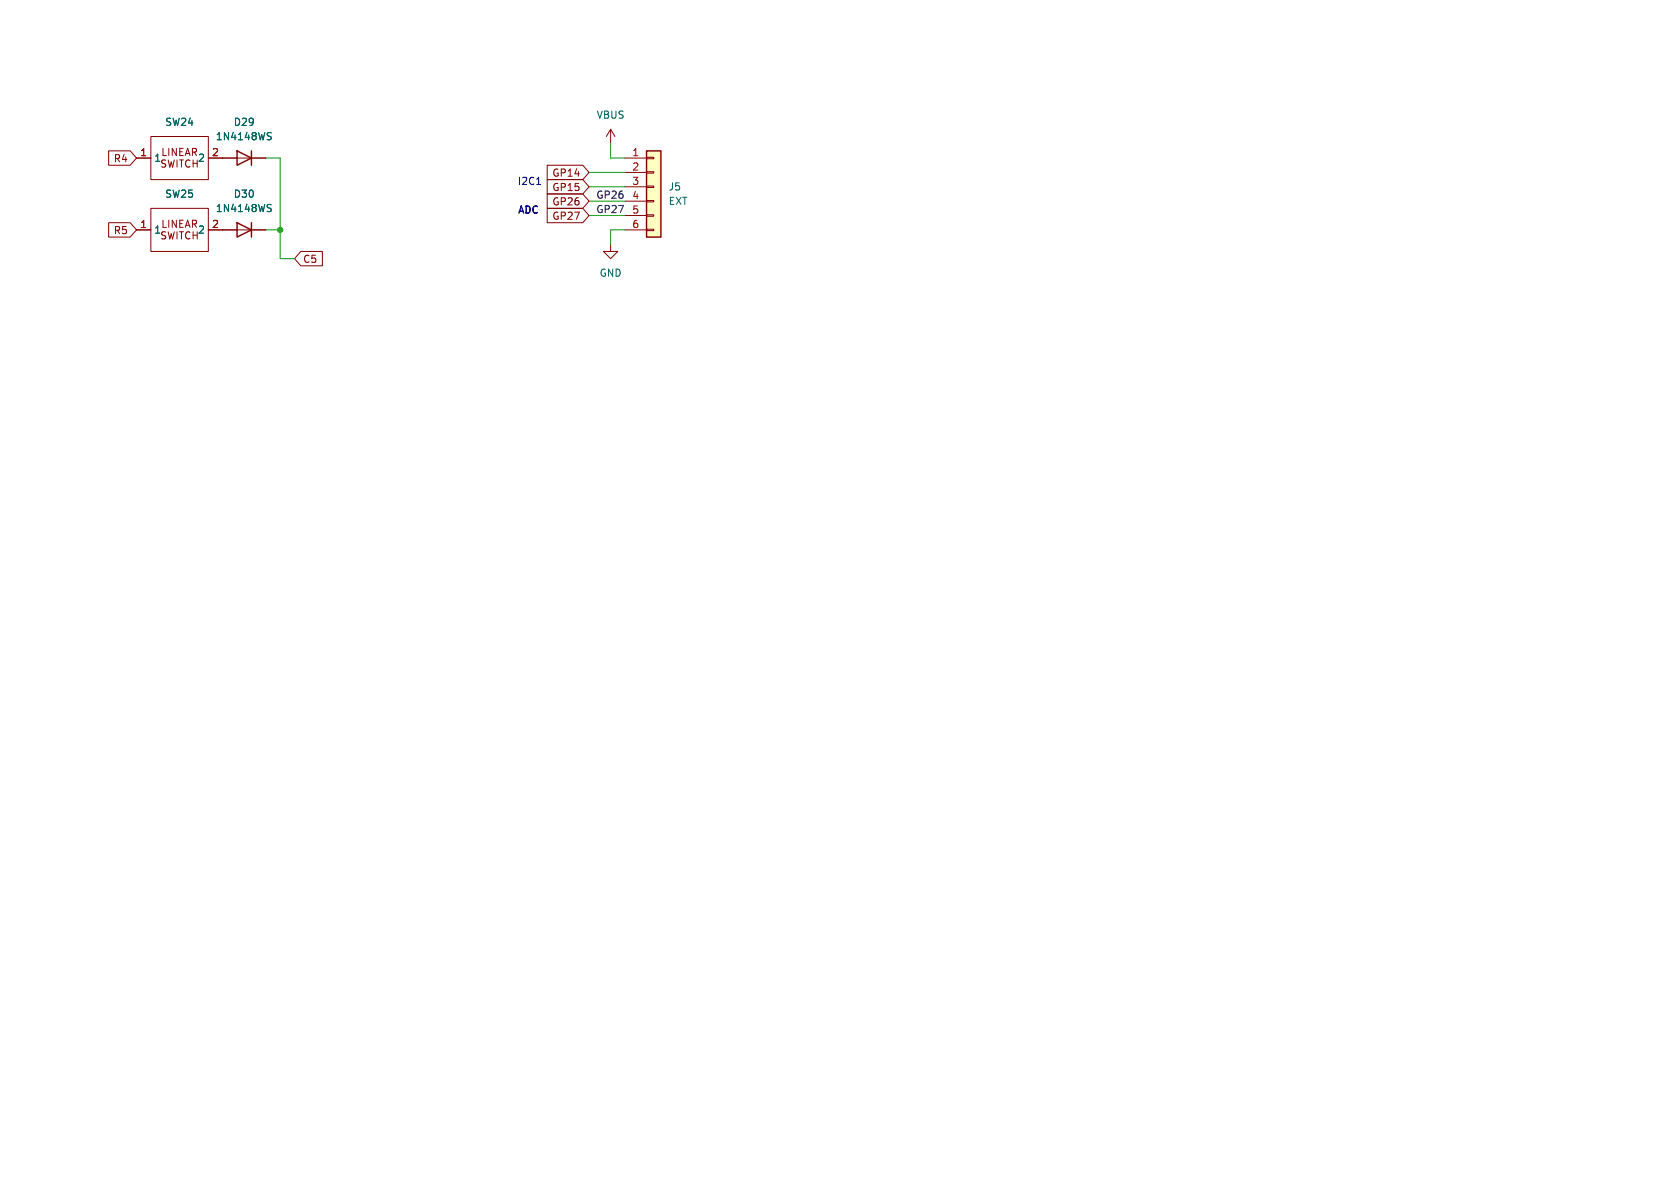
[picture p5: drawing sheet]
<svg xmlns="http://www.w3.org/2000/svg" width="297mm" height="210mm" viewBox="0 0 297 210" stroke-linecap="round" stroke-linejoin="round" font-family="sans-serif">
<g fill="none" stroke="#840000" stroke-width=".18">
<path d="M19.2 39.4h3.8l1.1 1.2-1.1 1.3h-3.8zM19.2 26.7h3.8l1.1 1.2-1.1 1.3h-3.8zM24.1 27.9h2.6M26.7 24.1h10.1v7.7h-10.1zM26.7 36.8h10.1v7.7h-10.1zM28.8 26.2v1.3h.6M28.8 38.9v1.3h.6M29.3 28.3h-.5l-.2 .2 .1 .3 .5 .3v.3l-.1 .1h-.5M29.7 28.3l.3 1.2 .3-.9 .2 .9 .3-1.2M29.8 26.2v1.3M29.8 38.9v1.3M31.2 26.2v1.3l-.8-1.3v1.3"/>
<path d="M31.2 38.9v1.3l-.8-1.3v1.3M31.3 28.3v1.2M31.7 28.3h.7M31.8 26.8h.4M31.8 39.5h.4M32.1 28.3v1.2M32.4 26.2h-.6v1.3h.6M32.4 38.9h-.6v1.3h.6M32.7 27.5l.5-1.3 .4 1.3M32.9 27.1h.6M32.9 39.8h.6M33.6 28.4a.6 .6 0 0 0-.8 .4 .6 .6 0 0 0 .6 .7l.2-.1"/>
<path d="M34 26.9l.6-.1 .1-.1v-.4l-.7-.1v1.3M34 39.6l.6-.1 .1-.1v-.4l-.7-.1v1.3M34.1 28.3v1.2M34.1 28.9h.8M34.3 26.9l.4 .6M34.3 39.6l.4 .6M34.9 28.3v1.2M36.8 27.9h10.2M96.7 36.8h6.3l1.1 1.3-1.1 1.3h-6.3zM96.7 34.3h6.3l1.1 1.3-1.1 1.2h-6.3zM96.7 31.7h6.3l1.1 1.3-1.1 1.3h-6.3zM96.7 29.2h6.3l1.1 1.3-1.1 1.3h-6.3z"/>
<path d="M107.9 22.9l-.7 1.2M107.9 22.9v2.5M107.9 22.9l.8 1.2M110.5 27.9h3.8M110.5 30.5h3.8M110.5 33h3.8M110.5 35.6h3.8M110.5 38.1h3.8M114.3 38h1.3v.2h-1.3zM114.3 35.4h1.3v.3h-1.3zM114.3 32.9h1.3v.2h-1.3zM114.3 30.4h1.3v.2h-1.3z"/>
<path d="M114.3 27.8h1.3v.3h-1.3zM24.1 40.6h2.6M29.3 41h-.5l-.2 .2 .1 .3 .5 .3v.3l-.1 .1h-.5M29.7 41l.3 1.2 .3-.9 .2 .9 .3-1.2M31.3 41v1.2M31.7 41h.7M32.1 41v1.2M32.7 40.2l.5-1.3 .4 1.3M33.6 41.1a.6 .6 0 0 0-.8 .4 .6 .6 0 0 0 .6 .7l.2-.1M34.1 41v1.2M34.1 41.6h.8M34.9 41v1.2"/>
<path d="M36.8 40.6h10.2M53.2 44.4h3.8v2.6h-3.8l-1.1-1.3zM107.9 43.2v1.3h1.3l-1.3 1.2-1.2-1.2h1.2M110.5 40.6h3.8M114.3 40.5h1.3v.3h-1.3z"/>
</g>
<path d="M114.3 26.7h2.5v15.2h-2.5z" fill="#ffffc2" stroke="#ffffc2" stroke-width=".18"/>
<path d="M41.9 26.7l2.5 1.2-2.5 1.3zM41.9 39.4l2.5 1.2-2.5 1.3zM44.4 26.7v2.5M44.4 39.4v2.5M114.3 26.7h2.5v15.2h-2.5z" fill="none" stroke="#840000" stroke-width=".25"/>
<path d="M47.5 24l.3 .2 .2 .3-.3 .2h-.3M47.5 36.7l.3 .2 .2 .3-.3 .2h-.3M47.5 23.4l.5 .1M47.5 36.1l.5 .1" fill="none" stroke="#006464" stroke-width=".18"/>
<path d="M94.9 32.6h.7" fill="none" stroke="#0000c2" stroke-width=".18"/>
<path d="M47 27.9h2.5v17.8h2.6M104.1 33h6.4M104.1 30.5h6.4M104.1 35.6h6.4M104.1 38.1h6.4M107.9 25.4v2.5h2.6M47 40.6h2.5M110.5 40.6h-2.6v2.6" fill="none" stroke="#009600" stroke-width=".18"/>
<circle cx="49.5" cy="40.6" r=".46" fill="#009600" stroke="#009600" stroke-width=".18"/>
<g font-size="1.8" fill="#006464">
<text x="29.1" y="22.5">SW24</text>
<text x="41.2" y="22.5">D29</text>
<text x="105.4" y="21.2">VBUS</text>
<text x="27.2" y="28.8">1</text>
<text x="34.9" y="28.8">2</text>
<text x="38.1" y="25">1N4148WS</text>
<text x="29.1" y="35.2">SW25</text>
<text x="41.2" y="35.2">D30</text>
<text x="118.1" y="33.9">J5</text>
<text x="27.2" y="41.5">1</text>
<text x="34.9" y="41.5">2</text>
<text x="38.1" y="37.7">1N4148WS</text>
<text x="118.1" y="36.4">EXT</text>
<text x="105.9" y="49.1">GND</text>
</g>
<g font-size="1.8" fill="#840000">
<text x="20" y="28.9">R4</text>
<text x="97.5" y="34">GP15</text>
<text x="97.5" y="31.4">GP14</text>
<text x="20" y="41.6">R5</text>
<text x="97.5" y="39.1">GP27</text>
<text x="97.5" y="36.5">GP26</text>
<text x="53.5" y="46.7">C5</text>
</g>
<g font-size="1.8" fill="#a90000">
<text x="24.7" y="27.7">1</text>
<text x="37.4" y="27.7">2</text>
<text x="111.7" y="27.7">1</text>
<text x="111.7" y="30.2">2</text>
<text x="111.7" y="32.8">3</text>
<text x="111.7" y="35.3">4</text>
<text x="24.7" y="40.4">1</text>
<text x="37.4" y="40.4">2</text>
<text x="111.7" y="37.8">5</text>
<text x="111.7" y="40.4">6</text>
</g>
<g font-size="1.8" fill="#0000c2">
<text x="91.4" y="32.8">I2C1</text>
<text x="91.4" y="37.9">ADC</text>
</g>
<g font-size="1.8" fill="#0f0f0f">
<text x="105.3" y="35.2">GP26</text>
<text x="105.3" y="37.8">GP27</text>
</g>
</svg>
